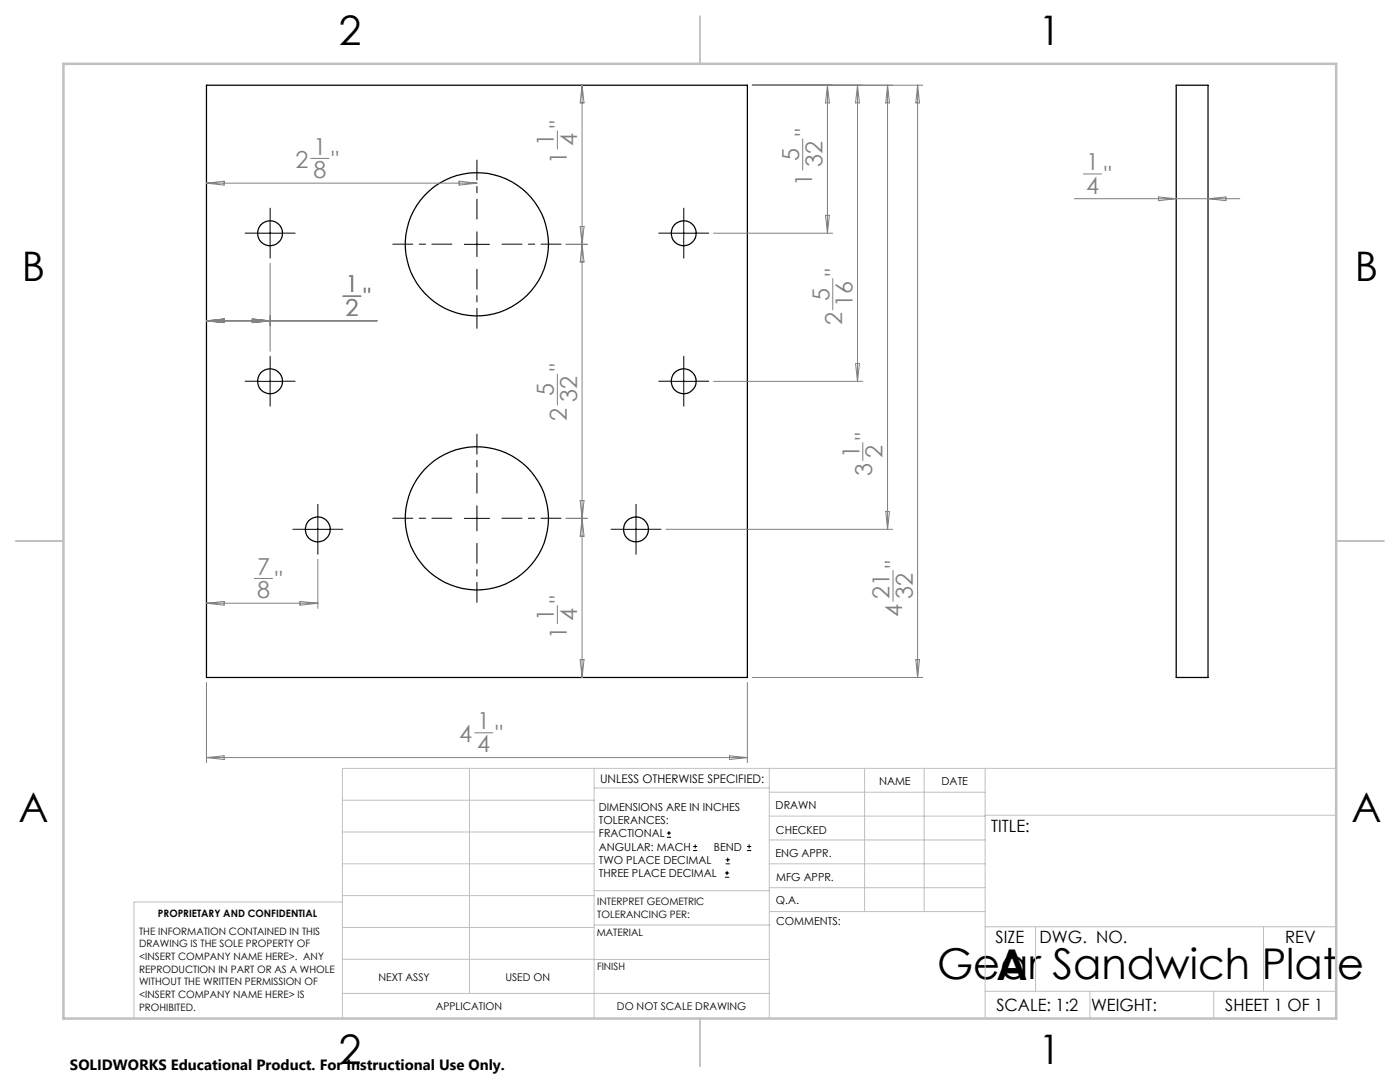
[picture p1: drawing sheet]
<svg xmlns="http://www.w3.org/2000/svg" width="279mm" height="216mm" viewBox="0 0 279 216" stroke-linecap="round" stroke-linejoin="round" font-family="sans-serif">
<g fill="none" stroke="#000" stroke-width=".25">
<path d="M41.2 17h108v118.2h-108zM234.7 17h6.4v118.2h-6.4z"/>
<circle cx="53.9" cy="46.6" r="2.49"/>
<circle cx="95.2" cy="48.7" r="14.3"/>
<circle cx="136.4" cy="46.6" r="2.49"/>
<circle cx="53.9" cy="76.1" r="2.49"/>
<circle cx="136.4" cy="76.1" r="2.49"/>
<circle cx="63.4" cy="105.6" r="2.49"/>
<circle cx="95.2" cy="103.4" r="14.3"/>
<circle cx="126.9" cy="105.6" r="2.49"/>
</g>
<g fill="none" stroke="#000" stroke-width=".2">
<path d="M51.4 46.5h5M53.9 44v5M92.7 48.8h5M95.2 46.2v5M133.9 46.5h5.1M136.5 44v5M51.4 76.1h5M53.9 73.6v5M133.9 76.1h5.1M136.5 73.6v5M60.9 105.6h5M63.4 103.1v5"/>
<path d="M92.7 103.4h5M95.2 100.9v5M124.4 105.6h5M126.9 103.1v5M133.1 167.1h.8M133.1 166.2h.8M133.5 165.8v.9M138.3 169.7h.8M138.3 168.9h.8M138.7 168.5v.8M144.7 175h.8M144.7 174.2h.8"/>
<path d="M144.8 172.4h.9M144.8 171.6h.9M145.1 173.8v.8M145.2 171.1v.9M149.1 169.7h.8M149.1 168.9h.8M149.5 168.5v.8"/>
</g>
<path d="M90.2 48.7h-11.8M95.2 43.7v-11.8M95.2 53.7v11.8M100.2 48.7h11.8M95.2 98.4v-11.8M90.2 103.4h-11.8M95.2 108.4v11.8M100.2 103.4h11.8" fill="none" stroke="#000" stroke-width=".2" stroke-dasharray="15.2 1.3 1.3 1.3" stroke-dashoffset="11.3"/>
<g fill="none" stroke="#000" stroke-width=".2" stroke-dasharray="15.2 1.3 1.3 1.3">
<path d="M51.4 46.5h-2.5M53.9 44v-2.5M53.9 49v2.5M56.4 46.5h2.5M134 46.5h-2.5M136.5 44v-2.5M136.5 49v2.5M139 46.5h2.4M51.4 76.1h-2.5M53.9 73.6v-2.5M53.9 78.6v2.5M56.4 76.1h2.5"/>
<path d="M134 76.1h-2.5M136.5 73.6v-2.5M136.5 78.6v2.5M139 76.1h2.4M60.9 105.6h-2.5M63.4 103.1v-2.5M63.4 108.1v2.5M65.9 105.6h2.5M124.4 105.6h-2.5M126.9 103.1v-2.5M126.9 108.1v2.5M129.4 105.6h2.5"/>
</g>
<g fill="none" stroke="#c0c0c0" stroke-width=".2">
<path d="M68.3 159.7h50.3M93.7 153.3v44.9M118.6 153.3v49.9M118.6 157.2h34.9M153.5 153.3v49.9M153.5 158.1h43.1M172.5 153.3v28.6M184.4 153.3v28.6M196.6 153.3v49.9M266.7 153.3h-198.4v49.9M68.3 178.7h50.3M68.3 172.4h50.3"/>
<path d="M68.3 166h50.3M68.3 180h-41.6v23.2M118.6 177.7h35M153.5 167.6h43.1M153.5 162.8h43.1M153.5 172.4h43.1M153.5 177.1h43.1M196.6 162.7h70.1M68.3 198.2h85.2M68.3 191.4l85.2 .1M68.3 185.1h50.3M118.6 184.6h35"/>
<path d="M153.6 181.9h43M196.6 197.8h70.1M196.6 184.9h70.1M206.7 184.9v12.9M217.5 197.8v5.4M242.2 197.8v5.4M252.2 184.9v12.9"/>
</g>
<path d="M139.7 3.2v9.5M3.1 107.9h9.6M266.7 107.9h9.5M139.7 203.2v9.6" fill="none" stroke="#c0c0c0" stroke-width=".25"/>
<path d="M12.7 12.7h254v190.5h-254z" fill="none" stroke="#c0c0c0" stroke-width=".5"/>
<g fill="none" stroke="#808080" stroke-width=".2">
<path d="M116.2 17l.4 3.5h-.8zM116.2 17v118.2M150.1 17h34.1M165.1 17l.4 3.5h-.8zM165.1 17v29.5M171.1 17l.4 3.5h-.8zM171.1 17v59.1M177.1 17v88.6M177.1 17l.4 3.5h-.7zM183.1 17l.4 3.5h-.7zM183.1 17v118.2M41.2 36.5l3.5-.3v.7z"/>
<path d="M41.2 36.5h54M62 31.6h3.7M91.6 36.2l3.6 .3-3.6 .4zM111.2 26.1v3.6M160.2 27.7v6.2M214.4 39.7h33M216.2 34.7h3.7M231.2 39.3l3.5 .4-3.5 .3zM241.1 39.7l3.6-.4v.7zM53.9 52.5v17.6M68.4 59.1h3.6M113 48.8h4.2"/>
<path d="M115.8 45.2h.8l-.8 7.1h.8zM142.4 46.5h23.8M164.7 43h.8l-.4 3.5zM166.2 55.6v6.2M41.2 64l3.5-.4v.8zM41.2 64h34.1M50.3 63.6l3.6 .4-3.6 .4zM111.2 74.6v6.2M142.4 76.1h29.8M170.7 72.5h.8l-.4 3.6zM115.8 99.9l.8 7.1h-.8l.8-7.1zM172.2 88.3v3.6"/>
<path d="M50.8 115.4h3.6M63.4 111.6v9.8M113 103.4h4.2M132.9 105.6h45.3M176.8 102.1h.7l-.4 3.5zM178.2 113.8v6.2M41.2 136.2v16M41.2 120.4l3.5-.4v.8zM41.2 120.4h22.2M59.9 120l3.5 .4-3.5 .4zM111.2 120.8v3.7M115.8 131.6h.8l-.4 3.6z"/>
<path d="M149.2 136.2v16M150.1 135.2h34.1M182.8 131.6h.7l-.4 3.6zM41.2 151.2h108M41.2 151.2l3.5-.4v.8zM94.7 146.2h3.7M145.6 150.8l3.6 .4-3.6 .4z"/>
</g>
<g font-size="8.5">
<text x="187" y="195.4">Gear Sandwich Plate</text>
<text x="198.9" y="195.5">A</text>
</g>
<g font-size="8.1">
<text x="67.6" y="8.9">2</text>
<text x="207.3" y="8.9">1</text>
<text x="4.4" y="56.2">B</text>
<text x="270.4" y="56.2">B</text>
<text x="3.7" y="164.1">A</text>
<text x="269.7" y="164.1">A</text>
<text x="67.6" y="212.4">2</text>
<text x="207.3" y="212.4">1</text>
</g>
<g font-size="4.7" fill="#808080">
<text x="110.6" y="29.2" transform="rotate(-90 110.6 29.2)">1</text>
<text x="113.1" y="25.6" transform="rotate(-90 113.1 25.6)">&quot;</text>
<text x="115.2" y="29.2" transform="rotate(-90 115.2 29.2)">4</text>
<text x="162.1" y="27.2" transform="rotate(-90 162.1 27.2)">&quot;</text>
<text x="58.9" y="33.5">2</text>
<text x="62.6" y="30.9">1</text>
<text x="62.6" y="35.5">8</text>
<text x="66.2" y="33.5">&quot;</text>
<text x="113.1" y="32.8" transform="rotate(-90 113.1 32.8)">1</text>
<text x="159.5" y="32.1" transform="rotate(-90 159.5 32.1)">5</text>
<text x="164.1" y="33.4" transform="rotate(-90 164.1 33.4)">32</text>
<text x="216.8" y="34">1</text>
<text x="162.1" y="37" transform="rotate(-90 162.1 37)">1</text>
<text x="216.8" y="38.6">4</text>
<text x="220.4" y="36.6">&quot;</text>
<text x="69" y="58.4">1</text>
<text x="165.5" y="60" transform="rotate(-90 165.5 60)">5</text>
<text x="168.1" y="55.1" transform="rotate(-90 168.1 55.1)">&quot;</text>
<text x="69" y="63">2</text>
<text x="72.6" y="60.9">&quot;</text>
<text x="168.1" y="64.9" transform="rotate(-90 168.1 64.9)">2</text>
<text x="170.1" y="61.3" transform="rotate(-90 170.1 61.3)">16</text>
<text x="113.1" y="74.1" transform="rotate(-90 113.1 74.1)">&quot;</text>
<text x="110.6" y="79" transform="rotate(-90 110.6 79)">5</text>
<text x="113.1" y="83.9" transform="rotate(-90 113.1 83.9)">2</text>
<text x="115.2" y="80.3" transform="rotate(-90 115.2 80.3)">32</text>
<text x="174.1" y="87.8" transform="rotate(-90 174.1 87.8)">&quot;</text>
<text x="171.5" y="91.4" transform="rotate(-90 171.5 91.4)">1</text>
<text x="174.1" y="95" transform="rotate(-90 174.1 95)">3</text>
<text x="176.2" y="91.4" transform="rotate(-90 176.2 91.4)">2</text>
<text x="180.1" y="113.3" transform="rotate(-90 180.1 113.3)">&quot;</text>
<text x="51.3" y="114.7">7</text>
<text x="51.3" y="119.3">8</text>
<text x="54.9" y="117.3">&quot;</text>
<text x="177.5" y="119.5" transform="rotate(-90 177.5 119.5)">21</text>
<text x="182.1" y="119.5" transform="rotate(-90 182.1 119.5)">32</text>
<text x="110.6" y="123.9" transform="rotate(-90 110.6 123.9)">1</text>
<text x="113.1" y="120.3" transform="rotate(-90 113.1 120.3)">&quot;</text>
<text x="115.2" y="123.9" transform="rotate(-90 115.2 123.9)">4</text>
<text x="180.1" y="123.1" transform="rotate(-90 180.1 123.1)">4</text>
<text x="113.1" y="127.5" transform="rotate(-90 113.1 127.5)">1</text>
<text x="91.6" y="148.1">4</text>
<text x="95.3" y="145.5">1</text>
<text x="98.9" y="148.1">&quot;</text>
<text x="95.3" y="150.1">4</text>
</g>
<g font-size="3.4">
<text x="197.8" y="166">TITLE:</text>
<text x="198.7" y="188.1">SIZE</text>
<text x="207.5" y="188.1">DWG. NO.</text>
<text x="256.5" y="188.2">REV</text>
<text x="198.8" y="201.7">SCALE: 1:2</text>
<text x="217.7" y="201.8">WEIGHT:</text>
<text x="244.5" y="201.7">SHEET 1 OF 1</text>
</g>
<text font-size="3" x="14" y="213.5">SOLIDWORKS Educational Product. For Instructional Use Only.</text>
<text font-size="2.4" x="119.8" y="156.2">UNLESS OTHERWISE SPECIFIED:</text>
<g font-size="2.2">
<text x="119.5" y="161.8">DIMENSIONS ARE IN INCHES</text>
<text x="154.8" y="161.4">DRAWN</text>
<text x="175.4" y="156.6">NAME</text>
<text x="187.9" y="156.7">DATE</text>
<text x="119.5" y="164.4">TOLERANCES:</text>
<text x="119.5" y="167.1">FRACTIONAL</text>
<text x="154.9" y="166.3">CHECKED</text>
<text x="119.5" y="169.7">ANGULAR: MACH</text>
<text x="119.5" y="172.4">TWO PLACE DECIMAL</text>
<text x="142.5" y="169.7">BEND</text>
<text x="154.8" y="171">ENG APPR.</text>
<text x="119.5" y="175">THREE PLACE DECIMAL</text>
<text x="154.9" y="175.7">MFG APPR.</text>
<text x="154.9" y="180.4">Q.A.</text>
<text x="154.9" y="184.6">COMMENTS:</text>
</g>
<g font-size="2.1">
<text x="75.5" y="195.7">NEXT ASSY</text>
<text x="100.9" y="195.7">USED ON</text>
<text x="86.9" y="201.5">APPLICATION</text>
<text x="123.1" y="201.6">DO NOT SCALE DRAWING</text>
</g>
<g font-size="2">
<text x="31.5" y="182.9">PROPRIETARY AND CONFIDENTIAL</text>
<text x="119.2" y="180.6">INTERPRET GEOMETRIC</text>
<text x="119.2" y="183.1">TOLERANCING PER:</text>
<text x="27.8" y="186.5">THE INFORMATION CONTAINED IN THIS</text>
<text x="27.8" y="189">DRAWING IS THE SOLE PROPERTY OF</text>
<text x="27.8" y="191.6">&lt;INSERT COMPANY NAME HERE&gt;. ANY</text>
<text x="119.1" y="186.7">MATERIAL</text>
<text x="27.8" y="194.1">REPRODUCTION IN PART OR AS A WHOLE</text>
<text x="27.8" y="196.6">WITHOUT THE WRITTEN PERMISSION OF</text>
<text x="119.1" y="193.5">FINISH</text>
<text x="27.8" y="199.1">&lt;INSERT COMPANY NAME HERE&gt; IS</text>
<text x="27.8" y="201.7">PROHIBITED.</text>
</g>
</svg>
